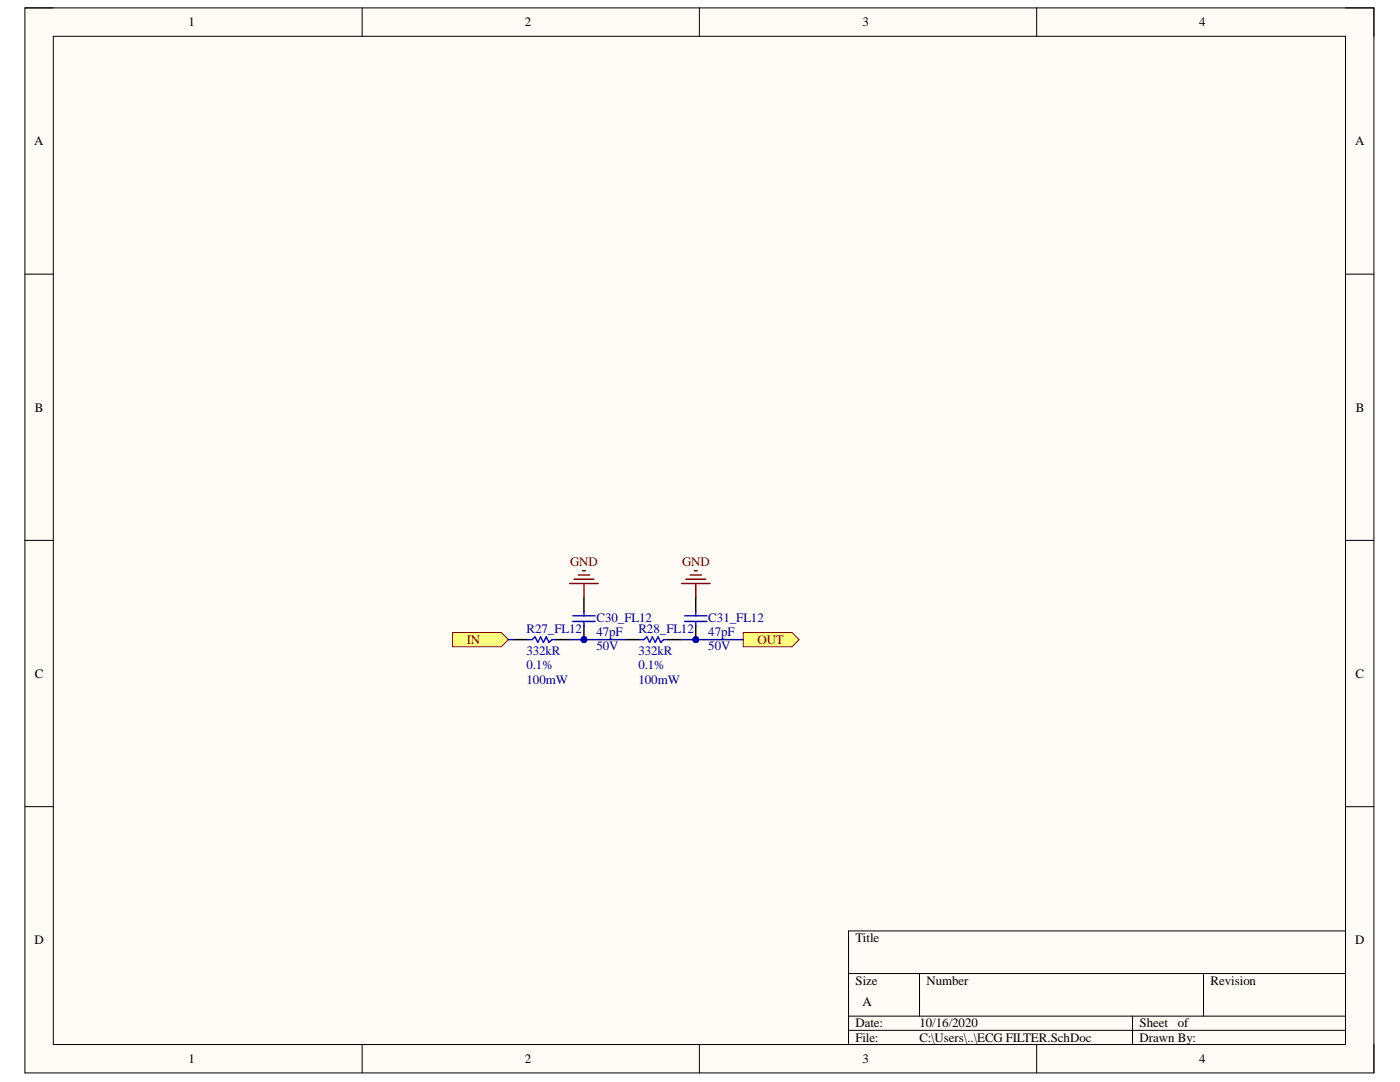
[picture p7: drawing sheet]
<svg xmlns="http://www.w3.org/2000/svg" width="279mm" height="216mm" viewBox="0 0 279 216" stroke-linecap="round" stroke-linejoin="round" font-family="sans-serif">
<path d="M5 1.6h269.2v212.5h-269.2z" fill-rule="evenodd" fill="#fffcf8"/>
<path d="M5 1.6h269.2v212.5h-269.2z" fill="none" stroke="#000" stroke-width=".2"/>
<path d="M10.6 7.2h257.9v201.2h-257.9z" fill-rule="evenodd" fill="#fffcf8"/>
<g fill="none" stroke="#000" stroke-width=".2">
<path d="M5 1.6h5.6M10.6 7.2h257.9v201.2h-257.9zM72.3 1.6v5.6M139.6 1.6v5.6M206.9 1.6v5.6M268.5 1.6h5.7v5.6M5 54.7h5.6M268.5 54.7h5.7M5 107.8h5.6M268.5 107.8h5.7M5 161h5.6M268.5 161h5.7"/>
<path d="M169.3 194.3h99.2M183.5 194.3v8.5M240.2 194.3v8.5M268.5 185.8h-99.2v22.6M72.3 208.4v5.7M139.6 208.4v5.7M169.3 202.8h99.2M169.3 205.6h99.2M206.9 208.4v5.7M226 202.8v5.6M274.2 208.4v5.7"/>
</g>
<path d="M148.3 126.2h9.8l1.4 1.4-1.4 1.4h-9.8z" fill-rule="evenodd" fill="#ffff80"/>
<path d="M148.3 126.2h9.8l1.4 1.4-1.4 1.4h-9.8z" fill="none" stroke="#800000" stroke-width=".2"/>
<path d="M90.3 126.2h9.8l1.4 1.4-1.4 1.4h-9.8z" fill-rule="evenodd" fill="#ffff80"/>
<path d="M90.3 126.2h9.8l1.4 1.4-1.4 1.4h-9.8z" fill="none" stroke="#800000" stroke-width=".2"/>
<circle cx="116.5" cy="127.6" r=".57" fill="#000080"/>
<circle cx="116.5" cy="127.6" r=".57" fill="none" stroke="#000080" stroke-width=".2"/>
<path d="M116.5 124.8v2.8" fill="none" stroke="#000" stroke-width=".29"/>
<circle cx="116.5" cy="127.6" r=".57" fill="#000080"/>
<circle cx="116.5" cy="127.6" r=".57" fill="none" stroke="#000080" stroke-width=".2"/>
<path d="M116.5 119.3v2.8" fill="none" stroke="#000" stroke-width=".29"/>
<path d="M114.3 124h4.5M114.3 122.9h4.5M116.5 122.1v.8M116.5 124v.8" fill="none" stroke="#00f" stroke-width=".29"/>
<circle cx="138.9" cy="127.6" r=".57" fill="#000080"/>
<circle cx="138.9" cy="127.6" r=".57" fill="none" stroke="#000080" stroke-width=".2"/>
<path d="M138.9 124.8v2.8" fill="none" stroke="#000" stroke-width=".29"/>
<circle cx="138.9" cy="127.6" r=".57" fill="#000080"/>
<circle cx="138.9" cy="127.6" r=".57" fill="none" stroke="#000080" stroke-width=".2"/>
<path d="M138.9 119.3v2.8M102.6 127.6h2.8M111 127.6h2.7M124.9 127.6h2.8M133.3 127.6h2.8" fill="none" stroke="#000" stroke-width=".29"/>
<path d="M105.4 127.6h.8l.6-.5 .5 1.1 .6-1.1 .6 1.1 .5-1.1 .6 1.1 .5-.6h.9M127.7 127.6h.8l.6-.5 .5 1.1 .6-1.1 .6 1.1 .5-1.1 .6 1.1 .5-.6h.9M136.6 124h4.5M136.6 122.9h4.5M138.9 122.1v.8M138.9 124v.8" fill="none" stroke="#00f" stroke-width=".29"/>
<path d="M113.7 116.4h5.7M114.6 115.6h3.9M115.4 114.7h2.3M116.3 113.9h.5M116.5 116.4v2.9M136 116.4h5.7M136.9 115.6h3.9M137.7 114.7h2.3M138.6 113.9h.5M138.9 116.4v2.9" fill="none" stroke="#800000" stroke-width=".29"/>
<path d="M101.5 127.6h1.1M113.7 127.6h11.2" fill="none" stroke="#000080" stroke-width=".29"/>
<circle cx="116.5" cy="127.6" r=".57" fill="#000080"/>
<circle cx="116.5" cy="127.6" r=".57" fill="none" stroke="#000080" stroke-width=".2"/>
<path d="M136.1 127.6h12.2" fill="none" stroke="#000080" stroke-width=".29"/>
<circle cx="138.9" cy="127.6" r=".57" fill="#000080"/>
<circle cx="138.9" cy="127.6" r=".57" fill="none" stroke="#000080" stroke-width=".2"/>
<g font-size="2.6">
<text x="37.6" y="5.2">1</text>
<text x="104.7" y="5.2">2</text>
<text x="172.1" y="5.2">3</text>
<text x="239.3" y="5.2">4</text>
<text x="6.9" y="29">A</text>
<text x="270.4" y="29">A</text>
<text x="7" y="82.1">B</text>
<text x="270.6" y="82.1">B</text>
<text x="7" y="135.2">C</text>
<text x="270.5" y="135.2">C</text>
<text x="6.9" y="188.3">D</text>
<text x="170.7" y="188">Title</text>
<text x="270.4" y="188.3">D</text>
<text x="170.7" y="196.5">Size</text>
<text x="184.9" y="196.5">Number</text>
<text x="241.6" y="196.5">Revision</text>
<text x="172.1" y="200.8">A</text>
<text x="170.7" y="205">Date:</text>
<text x="170.7" y="207.8">File:</text>
<text x="183.5" y="205">10/16/2020</text>
<text x="183.5" y="207.8">C:\Users\..\ECG FILTER.SchDoc</text>
<text x="227.4" y="205">Sheet</text>
<text x="227.4" y="207.8">Drawn By:</text>
<text x="235.1" y="205">of</text>
<text x="37.6" y="212.1">1</text>
<text x="104.7" y="212.1">2</text>
<text x="172.1" y="212.1">3</text>
<text x="239.3" y="212.1">4</text>
</g>
<g font-size="2.6" fill="#800000">
<text x="113.8" y="113">GND</text>
<text x="136.1" y="113">GND</text>
<text x="93.1" y="128.5">IN</text>
<text x="151.2" y="128.5">OUT</text>
</g>
<g font-size="2.6" fill="#000080">
<text x="119" y="124">C30_FL12</text>
<text x="141.4" y="124">C31_FL12</text>
<text x="105.1" y="130.7">332kR</text>
<text x="105.1" y="126.2">R27_FL12</text>
<text x="119" y="126.9">47pF</text>
<text x="119" y="129.7">50V</text>
<text x="127.4" y="130.7">332kR</text>
<text x="127.4" y="126.2">R28_FL12</text>
<text x="141.4" y="126.9">47pF</text>
<text x="141.4" y="129.7">50V</text>
<text x="105.1" y="133.6">0.1%</text>
<text x="105.1" y="136.4">100mW</text>
<text x="127.4" y="133.6">0.1%</text>
<text x="127.4" y="136.4">100mW</text>
</g>
</svg>
